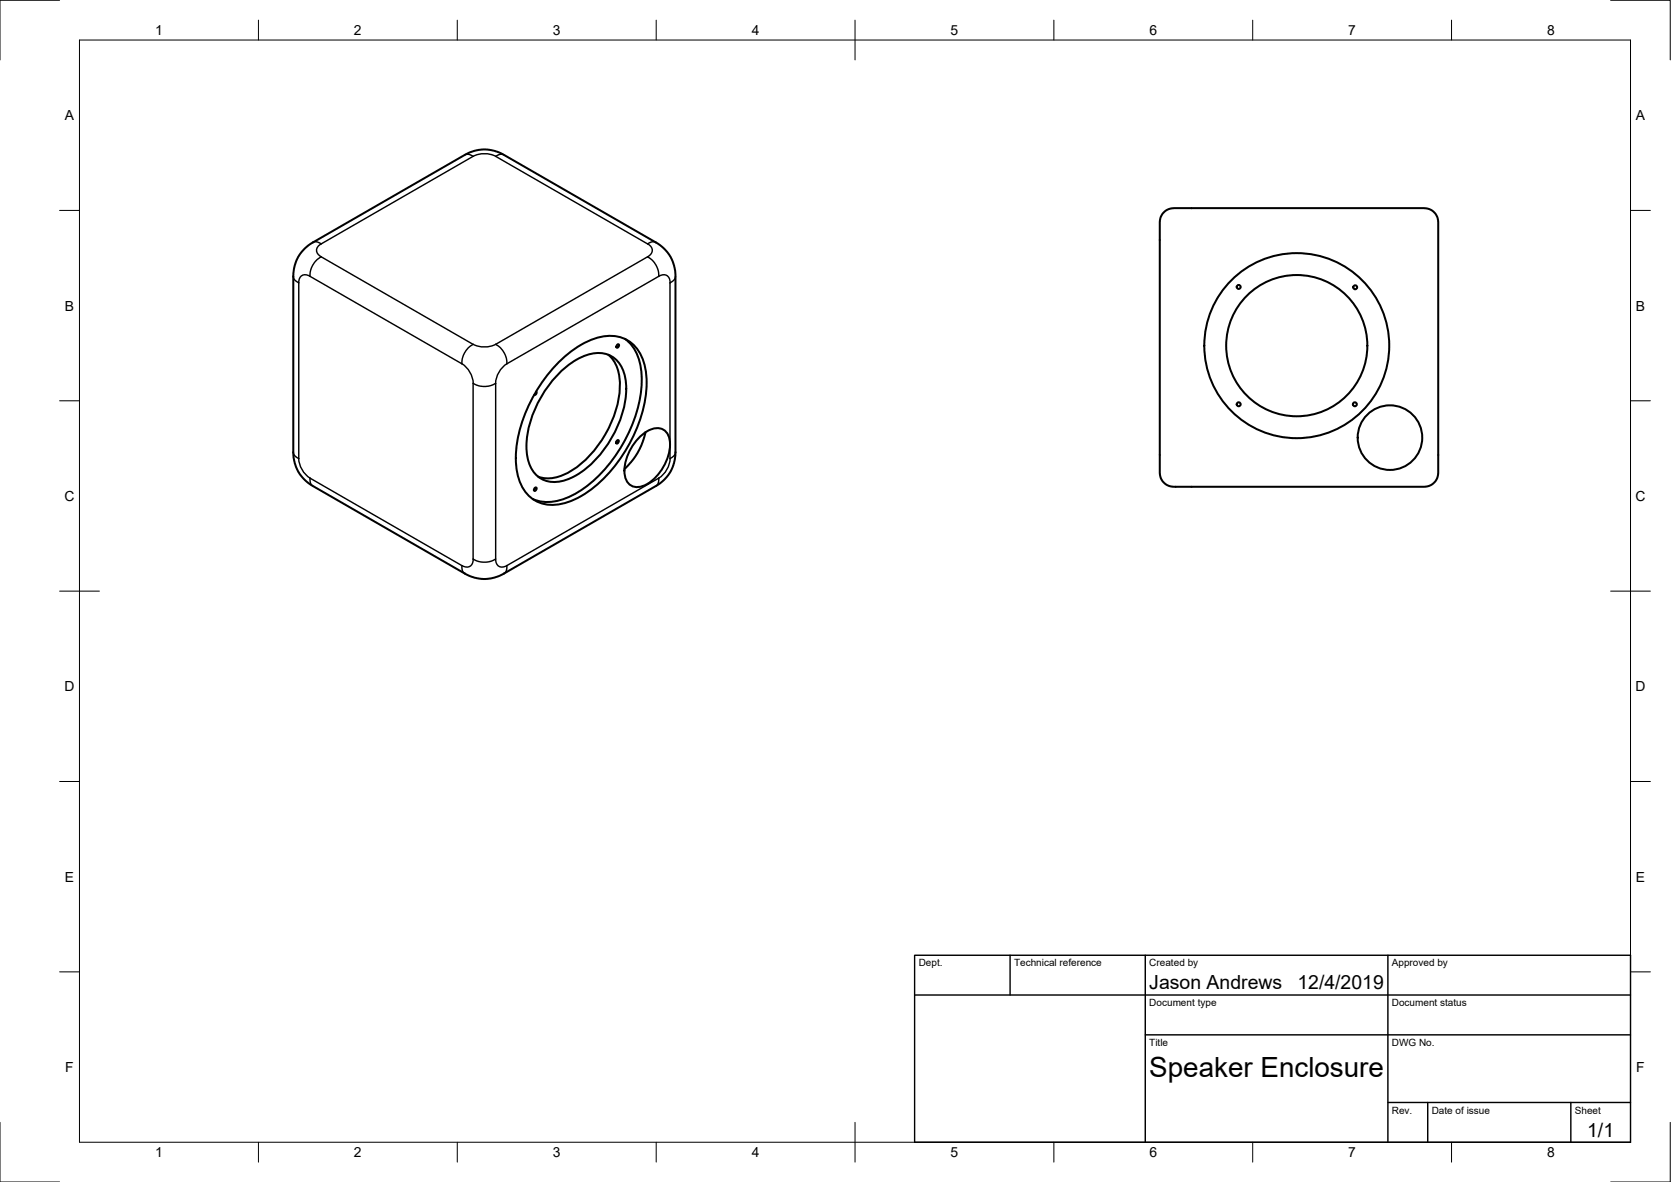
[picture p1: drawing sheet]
<svg xmlns="http://www.w3.org/2000/svg" width="420mm" height="297mm" viewBox="0 0 420 297" stroke-linecap="round" stroke-linejoin="round" font-family="sans-serif">
<!-- layer: Visible -->
<g fill="none" stroke="#000" stroke-width=".51">
<path d="M292.5 53.5l1.3-.9 1.3-.3h63l1.3 .2 1 .7 1 1.3 .2 1.3v63l-.2 1.3-.7 1-1.2 1-1.4 .2h-63l-1.2-.2-1.1-.7-.9-1.2-.3-1.4v-63l.2-1.2zM76.6 62.5l2-1.6 38.5-22.1 2.4-.9 2-.3 2.6 .3 2.2 .8 38.7 22.3 1.8 1.3 1.7 2.1 1 2.2 .3 2.4v44.9l-.3 2.4-1 2.3-1.7 2.1-1.8 1.4-38.5 22.2-2.4 .9-2 .3-2.6-.3-2.2-.8-38.8-22.3-1.7-1.4-1.7-2.1-1-2.2-.4-2.3 .1-45.4 .3-1.9 .5-1.5 .9-1.5zM134.8 98.4l.1 .5-.6 .3M140 94.4a16.2 16.2 0 0 1 10.1-5.7 6.7 6.7 0 0 1 7.1 6 23.7 23.7 0 0 1-4.3 16.8 20.7 20.7 0 0 1-12 9.5 6.7 6.7 0 0 1-8.2-5.9 23.7 23.7 0 0 1 4.2-16.8zM140.4 91.1a21.4 21.4 0 0 1 11.8-6.6 8.6 8.6 0 0 1 9.7 6.7 26.8 26.8 0 0 1-2.3 17.7 33.9 33.9 0 0 1-15 16.6 10.1 10.1 0 0 1-11.5-.8 13.8 13.8 0 0 1-3.3-11.4 37.4 37.4 0 0 1 10.6-22.2zM152.9 89.1a10.2 10.2 0 0 1 2.9 9 28 28 0 0 1-12.5 20.4 9.7 9.7 0 0 1-8 1.3M155.1 86.7l.4-.2 .2 .2-.2 .5-.4 .2-.1-.2zM157.1 85.2a11.9 11.9 0 0 1 4.3 9.9 36.1 36.1 0 0 1-16.7 29 11.9 11.9 0 0 1-10.8 1.3M155.1 110.8l.3-.2 .2 .2-.2 .5-.3 .2-.2-.3zM161.1 109.6a5.3 5.3 0 0 1 5.7-1.6 4.6 4.6 0 0 1 1.6 4.7 12.5 12.5 0 0 1-6.6 9.4 3.2 3.2 0 0 1-4.7-2.8 12.3 12.3 0 0 1 4-9.7zM162.3 108.6l-.7 2.4-1.4 3-1.2 1.7-2 2.2M134.4 122.7l.4-.2 .1 .2-.1 .5-.4 .2-.2-.3z"/>
<circle cx="311.5" cy="72.1" r=".5"/>
<circle cx="340.8" cy="72.2" r=".5"/>
<circle cx="326.1" cy="86.9" r="17.8"/>
<circle cx="326.1" cy="86.9" r="23.3"/>
<circle cx="311.5" cy="101.6" r=".5"/>
<circle cx="340.7" cy="101.6" r=".5"/>
<circle cx="349.5" cy="110" r="8.1"/>
</g>
<!-- layer: Visible Narrow -->
<g fill="none" stroke="#000" stroke-width=".36">
<path d="M116.9 38.9l1-.1 1.1 .5-38.2 22M119 39.3a6.3 6.3 0 0 1 5.6 0M124.6 39.3l38.2 22 1.2-.5 .9 .1M126.7 38.9l-1-.1-1.1 .5M73.7 69.5l.4 .9 1 .7M75.1 71.1v44.1M77.9 69.4a1.73 1.73 0 0 0-2-.2 1.73 1.73 0 0 0-.8 1.9M78.7 60.9l.8-.1 1.3 .5M80.8 61.3a1.71 1.71 0 0 0-1.2 1.6 1.71 1.71 0 0 0 1.2 1.6M80.8 64.5l38.2 22-1.2 .9-.9 1.2-.6 1.4-.2 1.4M80.8 64.5l-1 .7-1.1 1.3-.6 1.3-.2 1.6 38.2 22M162.8 61.3a1.71 1.71 0 0 1 1.2 1.6 1.71 1.71 0 0 1-1.2 1.6"/>
<path d="M165.7 69.4a1.73 1.73 0 0 1 2-.2 1.73 1.73 0 0 1 .8 1.9M168.5 71.1v44.1M169.8 69.5l-.3 .9-1 .7M116.2 91.4a6.3 6.3 0 0 1 2.8 4.9M119 96.3l1.3 .6 1.2 .2 1.7-.1 1.4-.7v44.2l-1.2 .6-1.2 .2-1.8-.2-1.4-.6zM119 86.5a6.3 6.3 0 0 0 5.6 0M124.6 86.5l38.2-22 1.5 1.1 .8 1.3 .4 1.3 .2 1.2-38.3 22-.1-1.4-.6-1.4-.9-1.2zM127.5 91.4a6.3 6.3 0 0 0-2.9 4.9M73.7 113.6l.4 .9 1 .7M75.1 115.2a6.3 6.3 0 0 0 2.8 4.9M168.5 115.2a6.3 6.3 0 0 1-2.8 4.9M169.8 113.6l-.3 .9-1 .7"/>
<path d="M77.9 120.1l.2 1.4 .6 .6M77.9 120.1l38.2 22M165.7 120.1l-38.3 22-.1 1.3-.6 .7M165.7 120.1l-.2 1.4-.6 .6M116.1 142.1l.2 1.3 .6 .7M119 140.5a1.73 1.73 0 0 1-.8 1.8 1.73 1.73 0 0 1-2-.2M124.6 140.5a1.73 1.73 0 0 0 .9 1.8 1.73 1.73 0 0 0 2-.2"/>
</g>
<!-- layer: Border -->
<g fill="none" stroke="#000" stroke-width=".25">
<path d="M15 .1h-15v15M20 10.1h390v276.9h-390zM65 5.1v5M115 5.1v5M165 5.1v5M215 5.1v10M265 5.1v5M315 5.1v5M365 5.1v5M405 .1h15v15M15 52.9h5M410 52.9h5"/>
<path d="M15 100.7h5M410 100.7h5M15 148.6h10M405 148.6h10M15 196.4h5M410 196.4h5M15 244.2h5M410 244.2h5M0 282.1v14.9h15M65 287v5M115 287v5M165 287v5"/>
<path d="M215 282.1v9.9M265 287v5M315 287v5M365 287v5M420 282.1v14.9h-15"/>
</g>
<!-- layer: TitleBlock -->
<path d="M230 240.1h180v46.9h-180zM230 250h180M254 240.1v9.9M288 240.1v46.9M349 240.1v46.9M288 260.1h122M349 277.1h61M359 277.1v9.9M395 277.1v9.9" fill="none" stroke="#000" stroke-width=".36"/>
<text font-size="7" x="289" y="270.6">Speaker Enclosure</text>
<g font-size="4.9">
<text x="289" y="248.5">Jason Andrews</text>
<text x="326.2" y="248.5">12/4/2019</text>
<text x="399.1" y="285.7">1/1</text>
</g>
<g font-size="3.5">
<text x="39" y="8.8">1</text>
<text x="89" y="8.8">2</text>
<text x="139" y="8.8">3</text>
<text x="189" y="8.8">4</text>
<text x="239" y="8.8">5</text>
<text x="289" y="8.8">6</text>
<text x="339" y="8.8">7</text>
<text x="389" y="8.8">8</text>
<text x="16.3" y="30.2">A</text>
<text x="411.3" y="30.2">A</text>
<text x="16.3" y="78">B</text>
<text x="411.3" y="78">B</text>
<text x="16.2" y="125.9">C</text>
<text x="411.2" y="125.9">C</text>
<text x="16.2" y="173.7">D</text>
<text x="411.2" y="173.7">D</text>
<text x="16.3" y="221.6">E</text>
<text x="411.3" y="221.6">E</text>
<text x="16.4" y="269.4">F</text>
<text x="411.4" y="269.4">F</text>
<text x="39" y="290.8">1</text>
<text x="89" y="290.8">2</text>
<text x="139" y="290.8">3</text>
<text x="189" y="290.8">4</text>
<text x="239" y="290.8">5</text>
<text x="289" y="290.8">6</text>
<text x="339" y="290.8">7</text>
<text x="389" y="290.8">8</text>
</g>
<g font-size="2.5">
<text x="231" y="242.9">Dept.</text>
<text x="255" y="242.9">Technical reference</text>
<text x="289" y="242.9">Created by</text>
<text x="350" y="242.9">Approved by</text>
<text x="289" y="252.8">Document type</text>
<text x="350" y="252.8">Document status</text>
<text x="289" y="262.9">Title</text>
<text x="350" y="262.9">DWG No.</text>
<text x="350" y="279.9">Rev.</text>
<text x="360" y="279.9">Date of issue</text>
<text x="396" y="279.9">Sheet</text>
</g>
</svg>
